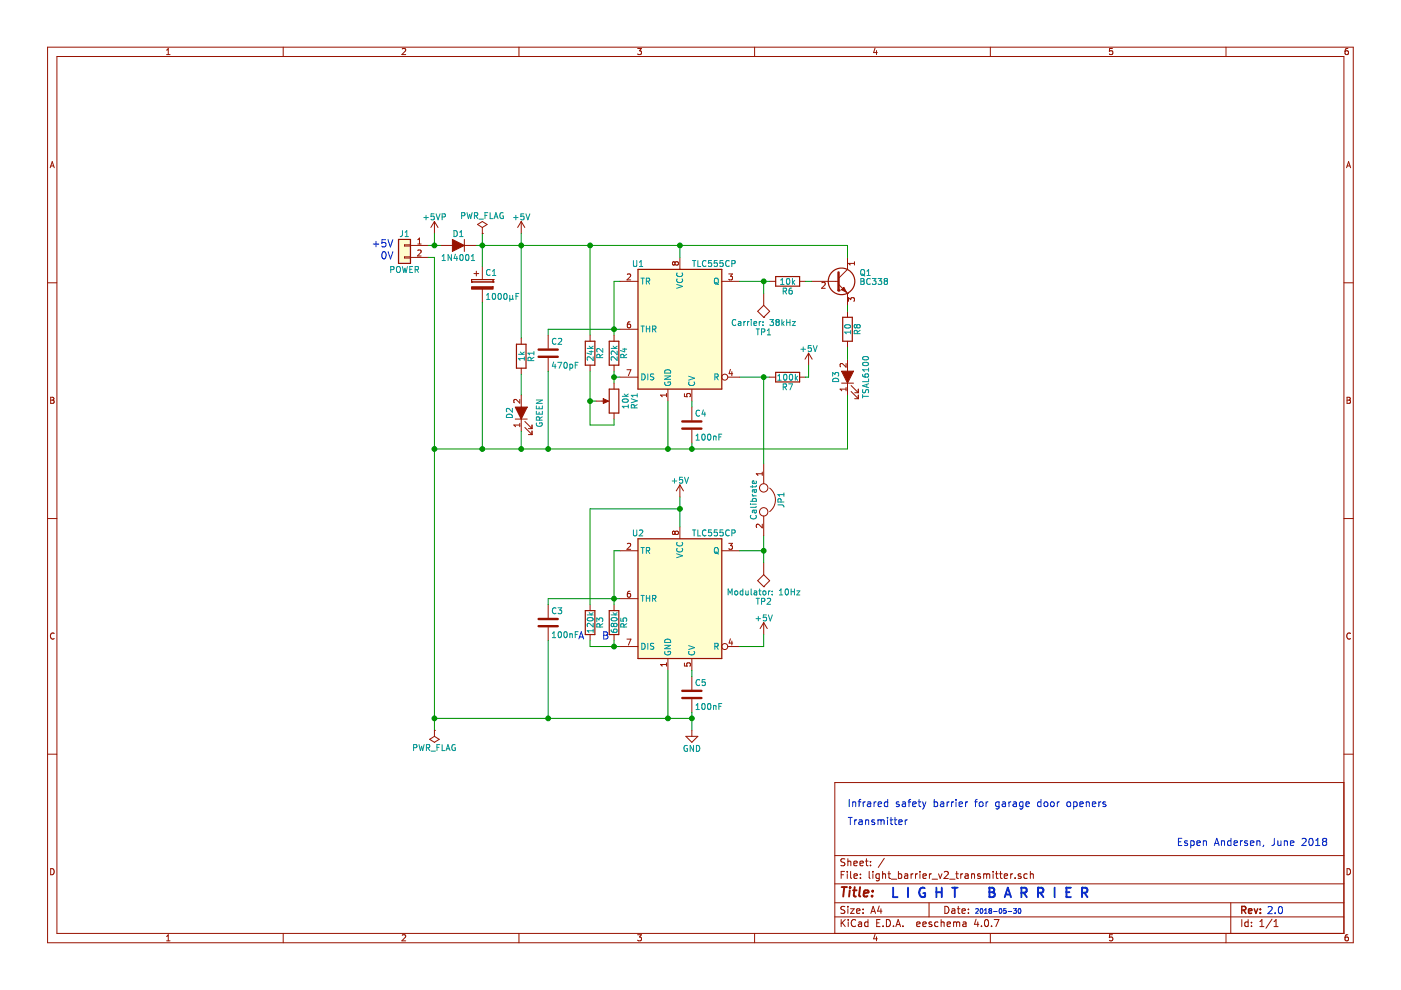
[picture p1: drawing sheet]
EESchema Schematic File Version 2
LIBS:light_barrier_v2
LIBS:power
LIBS:device
LIBS:switches
LIBS:relays
LIBS:motors
LIBS:transistors
LIBS:conn
LIBS:linear
LIBS:regul
LIBS:74xx
LIBS:cmos4000
LIBS:adc-dac
LIBS:memory
LIBS:xilinx
LIBS:microcontrollers
LIBS:dsp
LIBS:microchip
LIBS:analog_switches
LIBS:motorola
LIBS:texas
LIBS:intel
LIBS:audio
LIBS:interface
LIBS:digital-audio
LIBS:philips
LIBS:display
LIBS:cypress
LIBS:siliconi
LIBS:opto
LIBS:atmel
LIBS:contrib
LIBS:valves
LIBS:light_barrier_v2_transmitter-cache
EELAYER 25 0
EELAYER END
$Descr A4 11693 8268
encoding utf-8
Sheet 1 1
Title ""
Date ""
Rev ""
Comp ""
Comment1 ""
Comment2 ""
Comment3 ""
Comment4 ""
$EndDescr
$Comp
L Conn_01x02 J1
U 1 1
P 3375 2050
F 0 "J1" H 3375 2150 50  0000 C CNN
F 1 "POWER" H 3375 1850 50  0000 C CNN
F 2 "Socket_Strips:Socket_Strip_Straight_1x02_Pitch2.54mm" H 3375 2050 50  0001 C CNN
F 3 "" H 3375 2050 50  0001 C CNN
	1    3375 2050
	-1   0    0    -1  
$EndComp
$Comp
L D_ALT D1
U 1 1
P 3825 2050
F 0 "D1" H 3825 2150 50  0000 C CNN
F 1 "1N4001" H 3825 1950 50  0000 C CNN
F 2 "Diodes_THT:D_DO-41_SOD81_P7.62mm_Horizontal" H 3825 2050 50  0001 C CNN
F 3 "" H 3825 2050 50  0001 C CNN
	1    3825 2050
	-1   0    0    -1  
$EndComp
$Comp
L CP C1
U 1 1
P 4025 2375
F 0 "C1" H 4050 2475 50  0000 L CNN
F 1 "1000µF" H 4050 2275 50  0000 L CNN
F 2 "Capacitors_THT:CP_Radial_D12.5mm_P5.00mm" H 4063 2225 50  0001 C CNN
F 3 "" H 4025 2375 50  0001 C CNN
	1    4025 2375
	1    0    0    -1  
$EndComp
$Comp
L +5V #PWR01
U 1 1
P 4350 1950
F 0 "#PWR01" H 4350 1800 50  0001 C CNN
F 1 "+5V" H 4350 2090 50  0000 C CNN
F 2 "" H 4350 1950 50  0001 C CNN
F 3 "" H 4350 1950 50  0001 C CNN
	1    4350 1950
	1    0    0    -1  
$EndComp
$Comp
L TLC555CP U1
U 1 1
P 5675 2550
F 0 "U1" H 5275 2900 50  0000 L CNN
F 1 "TLC555CP" H 5775 2900 50  0000 L CNN
F 2 "Housings_DIP:DIP-8_W7.62mm_LongPads" H 5675 2550 50  0001 C CNN
F 3 "" H 5675 2550 50  0001 C CNN
	1    5675 2550
	1    0    0    -1  
$EndComp
$Comp
L C C4
U 1 1
P 5775 3550
F 0 "C4" H 5800 3650 50  0000 L CNN
F 1 "100nF" H 5800 3450 50  0000 L CNN
F 2 "Capacitors_THT:C_Disc_D4.3mm_W1.9mm_P5.00mm" H 5813 3400 50  0001 C CNN
F 3 "" H 5775 3550 50  0001 C CNN
	1    5775 3550
	1    0    0    -1  
$EndComp
$Comp
L R R4
U 1 1
P 5125 2950
F 0 "R4" V 5205 2950 50  0000 C CNN
F 1 "22k" V 5125 2950 50  0000 C CNN
F 2 "Resistors_THT:R_Axial_DIN0207_L6.3mm_D2.5mm_P2.54mm_Vertical" V 5055 2950 50  0001 C CNN
F 3 "" H 5125 2950 50  0001 C CNN
	1    5125 2950
	1    0    0    -1  
$EndComp
$Comp
L R R2
U 1 1
P 4925 2950
F 0 "R2" V 5005 2950 50  0000 C CNN
F 1 "24k" V 4925 2950 50  0000 C CNN
F 2 "Resistors_THT:R_Axial_DIN0207_L6.3mm_D2.5mm_P2.54mm_Vertical" V 4855 2950 50  0001 C CNN
F 3 "" H 4925 2950 50  0001 C CNN
	1    4925 2950
	1    0    0    -1  
$EndComp
$Comp
L POT RV1
U 1 1
P 5125 3350
F 0 "RV1" V 4950 3350 50  0000 C CNN
F 1 "10k" V 5025 3350 50  0000 C CNN
F 2 "Potentiometers:Potentiometer_Trimmer_Bourns_3296W" H 5125 3350 50  0001 C CNN
F 3 "" H 5125 3350 50  0001 C CNN
	1    5125 3350
	-1   0    0    -1  
$EndComp
$Comp
L C C2
U 1 1
P 4575 2950
F 0 "C2" H 4600 3050 50  0000 L CNN
F 1 "470pF" H 4600 2850 50  0000 L CNN
F 2 "Capacitors_THT:C_Disc_D4.3mm_W1.9mm_P5.00mm" H 4613 2800 50  0001 C CNN
F 3 "" H 4575 2950 50  0001 C CNN
	1    4575 2950
	1    0    0    -1  
$EndComp
$Comp
L R R6
U 1 1
P 6575 2350
F 0 "R6" V 6655 2350 50  0000 C CNN
F 1 "10k" V 6575 2350 50  0000 C CNN
F 2 "Resistors_THT:R_Axial_DIN0207_L6.3mm_D2.5mm_P2.54mm_Vertical" V 6505 2350 50  0001 C CNN
F 3 "" H 6575 2350 50  0001 C CNN
	1    6575 2350
	0    1    1    0   
$EndComp
$Comp
L BC338 Q1
U 1 1
P 6975 2350
F 0 "Q1" H 7175 2425 50  0000 L CNN
F 1 "BC338" H 7175 2350 50  0000 L CNN
F 2 "TO_SOT_Packages_THT:TO-92_Molded_Narrow" H 7175 2275 50  0001 L CIN
F 3 "" H 6975 2350 50  0001 L CNN
	1    6975 2350
	1    0    0    -1  
$EndComp
$Comp
L R R8
U 1 1
P 7075 2750
F 0 "R8" V 7155 2750 50  0000 C CNN
F 1 "10" V 7075 2750 50  0000 C CNN
F 2 "Resistors_THT:R_Axial_DIN0207_L6.3mm_D2.5mm_P2.54mm_Vertical" V 7005 2750 50  0001 C CNN
F 3 "" H 7075 2750 50  0001 C CNN
	1    7075 2750
	1    0    0    -1  
$EndComp
$Comp
L LED_ALT D3
U 1 1
P 7075 3150
F 0 "D3" H 7075 3250 50  0000 C CNN
F 1 "TSAL6100" H 7075 3000 50  0000 C CNN
F 2 "LEDs:LED_D5.0mm" H 7075 3150 50  0001 C CNN
F 3 "" H 7075 3150 50  0001 C CNN
	1    7075 3150
	0    -1   -1   0   
$EndComp
$Comp
L TEST TP1
U 1 1
P 6375 2450
F 0 "TP1" H 6375 2750 50  0000 C BNN
F 1 "Carrier: 38kHz" H 6375 2700 50  0000 C CNN
F 2 "Connectors:1pin" H 6375 2450 50  0001 C CNN
F 3 "" H 6375 2450 50  0001 C CNN
	1    6375 2450
	-1   0    0    1   
$EndComp
$Comp
L TLC555CP U2
U 1 1
P 5675 4800
F 0 "U2" H 5275 5150 50  0000 L CNN
F 1 "TLC555CP" H 5775 5150 50  0000 L CNN
F 2 "Housings_DIP:DIP-8_W7.62mm_LongPads" H 5675 4800 50  0001 C CNN
F 3 "" H 5675 4800 50  0001 C CNN
	1    5675 4800
	1    0    0    -1  
$EndComp
$Comp
L +5V #PWR02
U 1 1
P 5675 4150
F 0 "#PWR02" H 5675 4000 50  0001 C CNN
F 1 "+5V" H 5675 4290 50  0000 C CNN
F 2 "" H 5675 4150 50  0001 C CNN
F 3 "" H 5675 4150 50  0001 C CNN
	1    5675 4150
	1    0    0    -1  
$EndComp
$Comp
L C C5
U 1 1
P 5775 5800
F 0 "C5" H 5800 5900 50  0000 L CNN
F 1 "100nF" H 5800 5700 50  0000 L CNN
F 2 "Capacitors_THT:C_Disc_D4.3mm_W1.9mm_P5.00mm" H 5813 5650 50  0001 C CNN
F 3 "" H 5775 5800 50  0001 C CNN
	1    5775 5800
	1    0    0    -1  
$EndComp
$Comp
L R R5
U 1 1
P 5125 5200
F 0 "R5" V 5205 5200 50  0000 C CNN
F 1 "680k" V 5125 5200 50  0000 C CNN
F 2 "Resistors_THT:R_Axial_DIN0207_L6.3mm_D2.5mm_P2.54mm_Vertical" V 5055 5200 50  0001 C CNN
F 3 "" H 5125 5200 50  0001 C CNN
	1    5125 5200
	1    0    0    -1  
$EndComp
$Comp
L +5V #PWR03
U 1 1
P 6375 5300
F 0 "#PWR03" H 6375 5150 50  0001 C CNN
F 1 "+5V" H 6375 5440 50  0000 C CNN
F 2 "" H 6375 5300 50  0001 C CNN
F 3 "" H 6375 5300 50  0001 C CNN
	1    6375 5300
	1    0    0    -1  
$EndComp
$Comp
L R R3
U 1 1
P 4925 5200
F 0 "R3" V 5005 5200 50  0000 C CNN
F 1 "120k" V 4925 5200 50  0000 C CNN
F 2 "Resistors_THT:R_Axial_DIN0207_L6.3mm_D2.5mm_P2.54mm_Vertical" V 4855 5200 50  0001 C CNN
F 3 "" H 4925 5200 50  0001 C CNN
	1    4925 5200
	1    0    0    -1  
$EndComp
$Comp
L TEST TP2
U 1 1
P 6375 4700
F 0 "TP2" H 6375 5000 50  0000 C BNN
F 1 "Modulator: 10Hz" H 6375 4950 50  0000 C CNN
F 2 "Connectors:1pin" H 6375 4700 50  0001 C CNN
F 3 "" H 6375 4700 50  0001 C CNN
	1    6375 4700
	-1   0    0    1   
$EndComp
Text Notes 4825 5350 0    60   ~ 0
A
Text Notes 5025 5350 0    60   ~ 0
B
Text Notes 7437 7507 0    79   ~ 16
L I G H T    B A R R I E R
Text Notes 9825 7075 0    60   ~ 0
Espen Andersen, June 2018
Text Notes 8138 7640 0    39   ~ 0
2018-05-30
Text Notes 10576 7644 0    60   ~ 0
2.0
Text Notes 7075 6750 0    60   ~ 0
Infrared safety barrier for garage door openers
Text Notes 3100 2075 0    60   ~ 0
+5V
Text Notes 3175 2175 0    60   ~ 0
0V
$Comp
L C C3
U 1 1
P 4575 5200
F 0 "C3" H 4600 5300 50  0000 L CNN
F 1 "100nF" H 4600 5100 50  0000 L CNN
F 2 "Capacitors_THT:C_Disc_D4.3mm_W1.9mm_P5.00mm" H 4613 5050 50  0001 C CNN
F 3 "" H 4575 5200 50  0001 C CNN
	1    4575 5200
	1    0    0    -1  
$EndComp
$Comp
L LED_ALT D2
U 1 1
P 4350 3450
F 0 "D2" H 4350 3550 50  0000 C CNN
F 1 "GREEN" H 4350 3300 50  0000 C CNN
F 2 "LEDs:LED_D5.0mm" H 4350 3450 50  0001 C CNN
F 3 "" H 4350 3450 50  0001 C CNN
	1    4350 3450
	0    -1   -1   0   
$EndComp
$Comp
L R R1
U 1 1
P 4350 2975
F 0 "R1" V 4430 2975 50  0000 C CNN
F 1 "1k" V 4350 2975 50  0000 C CNN
F 2 "Resistors_THT:R_Axial_DIN0207_L6.3mm_D2.5mm_P2.54mm_Vertical" V 4280 2975 50  0001 C CNN
F 3 "" H 4350 2975 50  0001 C CNN
	1    4350 2975
	1    0    0    -1  
$EndComp
Wire Wire Line
	5125 3550 5125 3500
Connection ~ 4025 2050
Wire Wire Line
	4025 1950 4025 2225
Wire Wire Line
	3975 2050 7075 2050
Connection ~ 4025 3750
Wire Wire Line
	4025 2525 4025 3750
Connection ~ 6375 4600
Connection ~ 5675 4250
Wire Wire Line
	4925 4250 5675 4250
Wire Wire Line
	4925 5050 4925 4250
Connection ~ 5125 5400
Wire Wire Line
	4925 5400 4925 5350
Connection ~ 4575 6000
Wire Wire Line
	4575 5350 4575 6000
Wire Wire Line
	4575 5000 4575 5050
Wire Wire Line
	6375 5400 6375 5300
Wire Wire Line
	6175 5400 6375 5400
Wire Wire Line
	6175 3150 6425 3150
Wire Wire Line
	6375 4475 6375 4700
Wire Wire Line
	6175 4600 6375 4600
Wire Wire Line
	5125 5400 5125 5350
Wire Wire Line
	4925 5400 5175 5400
Connection ~ 5125 5000
Wire Wire Line
	4575 5000 5175 5000
Wire Wire Line
	5125 4600 5125 5050
Wire Wire Line
	5175 4600 5125 4600
Connection ~ 5575 6000
Wire Wire Line
	5575 6000 5575 5600
Connection ~ 3625 3750
Wire Wire Line
	3625 6000 5775 6000
Wire Wire Line
	5775 5950 5775 6100
Wire Wire Line
	5775 5650 5775 5600
Wire Wire Line
	5675 4150 5675 4400
Connection ~ 6375 2350
Wire Wire Line
	6375 2450 6375 2350
Connection ~ 5775 3750
Wire Wire Line
	7075 3750 7075 3300
Wire Wire Line
	7075 3000 7075 2900
Wire Wire Line
	7075 2600 7075 2550
Connection ~ 5675 2050
Wire Wire Line
	7075 2050 7075 2150
Wire Wire Line
	6725 2350 6775 2350
Wire Wire Line
	6175 2350 6425 2350
Connection ~ 4575 3750
Wire Wire Line
	4575 3750 4575 3100
Wire Wire Line
	4575 2750 4575 2800
Connection ~ 4925 2050
Wire Wire Line
	4925 2050 4925 2800
Connection ~ 4925 3350
Wire Wire Line
	4925 3550 5125 3550
Wire Wire Line
	4925 3350 4975 3350
Wire Wire Line
	4925 3100 4925 3550
Connection ~ 5125 3150
Wire Wire Line
	5125 3100 5125 3200
Wire Wire Line
	5175 3150 5125 3150
Connection ~ 5125 2750
Connection ~ 5575 3750
Wire Wire Line
	5775 3750 5775 3700
Wire Wire Line
	5775 3350 5775 3400
Wire Wire Line
	5125 2350 5175 2350
Wire Wire Line
	5125 2350 5125 2800
Wire Wire Line
	4575 2750 5175 2750
Wire Wire Line
	5575 3750 5575 3350
Wire Wire Line
	3625 3750 7075 3750
Wire Wire Line
	3625 2150 3575 2150
Wire Wire Line
	3625 2150 3625 6100
Wire Wire Line
	3675 2050 3575 2050
Wire Wire Line
	4350 3600 4350 3750
Connection ~ 4350 3750
Wire Wire Line
	4350 3300 4350 3125
Wire Wire Line
	4350 1950 4350 2825
Connection ~ 4350 2050
$Comp
L Jumper JP1
U 1 1
P 6375 4175
F 0 "JP1" H 6375 4325 50  0000 C CNN
F 1 "Calibrate" H 6375 4095 50  0000 C CNN
F 2 "Pin_Headers:Pin_Header_Straight_1x02_Pitch2.54mm" H 6375 4175 50  0001 C CNN
F 3 "" H 6375 4175 50  0001 C CNN
	1    6375 4175
	0    1    1    0   
$EndComp
Wire Wire Line
	6375 3150 6375 3875
$Comp
L R R7
U 1 1
P 6575 3150
F 0 "R7" V 6655 3150 50  0000 C CNN
F 1 "100k" V 6575 3150 50  0000 C CNN
F 2 "Resistors_THT:R_Axial_DIN0207_L6.3mm_D2.5mm_P2.54mm_Vertical" V 6505 3150 50  0001 C CNN
F 3 "" H 6575 3150 50  0001 C CNN
	1    6575 3150
	0    1    1    0   
$EndComp
Connection ~ 6375 3150
$Comp
L +5V #PWR04
U 1 1
P 6750 3050
F 0 "#PWR04" H 6750 2900 50  0001 C CNN
F 1 "+5V" H 6750 3190 50  0000 C CNN
F 2 "" H 6750 3050 50  0001 C CNN
F 3 "" H 6750 3050 50  0001 C CNN
	1    6750 3050
	1    0    0    -1  
$EndComp
Wire Wire Line
	6725 3150 6750 3150
Wire Wire Line
	6750 3150 6750 3050
Text Notes 7075 6900 0    60   ~ 0
Transmitter
$Comp
L PWR_FLAG #FLG05
U 1 1
P 4025 1950
F 0 "#FLG05" H 4025 2025 50  0001 C CNN
F 1 "PWR_FLAG" H 4025 2100 50  0000 C CNN
F 2 "" H 4025 1950 50  0001 C CNN
F 3 "" H 4025 1950 50  0001 C CNN
	1    4025 1950
	1    0    0    -1  
$EndComp
Connection ~ 3625 6000
$Comp
L PWR_FLAG #FLG06
U 1 1
P 3625 6100
F 0 "#FLG06" H 3625 6175 50  0001 C CNN
F 1 "PWR_FLAG" H 3625 6250 50  0000 C CNN
F 2 "" H 3625 6100 50  0001 C CNN
F 3 "" H 3625 6100 50  0001 C CNN
	1    3625 6100
	-1   0    0    1   
$EndComp
$Comp
L GND #PWR07
U 1 1
P 5775 6100
F 0 "#PWR07" H 5775 5850 50  0001 C CNN
F 1 "GND" H 5775 5950 50  0000 C CNN
F 2 "" H 5775 6100 50  0001 C CNN
F 3 "" H 5775 6100 50  0001 C CNN
	1    5775 6100
	1    0    0    -1  
$EndComp
Connection ~ 5775 6000
$Comp
L +5VP #PWR?
U 1 1
P 3625 1950
F 0 "#PWR?" H 3625 1800 50  0001 C CNN
F 1 "+5VP" H 3625 2090 50  0000 C CNN
F 2 "" H 3625 1950 50  0001 C CNN
F 3 "" H 3625 1950 50  0001 C CNN
	1    3625 1950
	1    0    0    -1  
$EndComp
Wire Wire Line
	3625 2050 3625 1950
Connection ~ 3625 2050
Wire Wire Line
	5675 2150 5675 2050
$EndSCHEMATC
